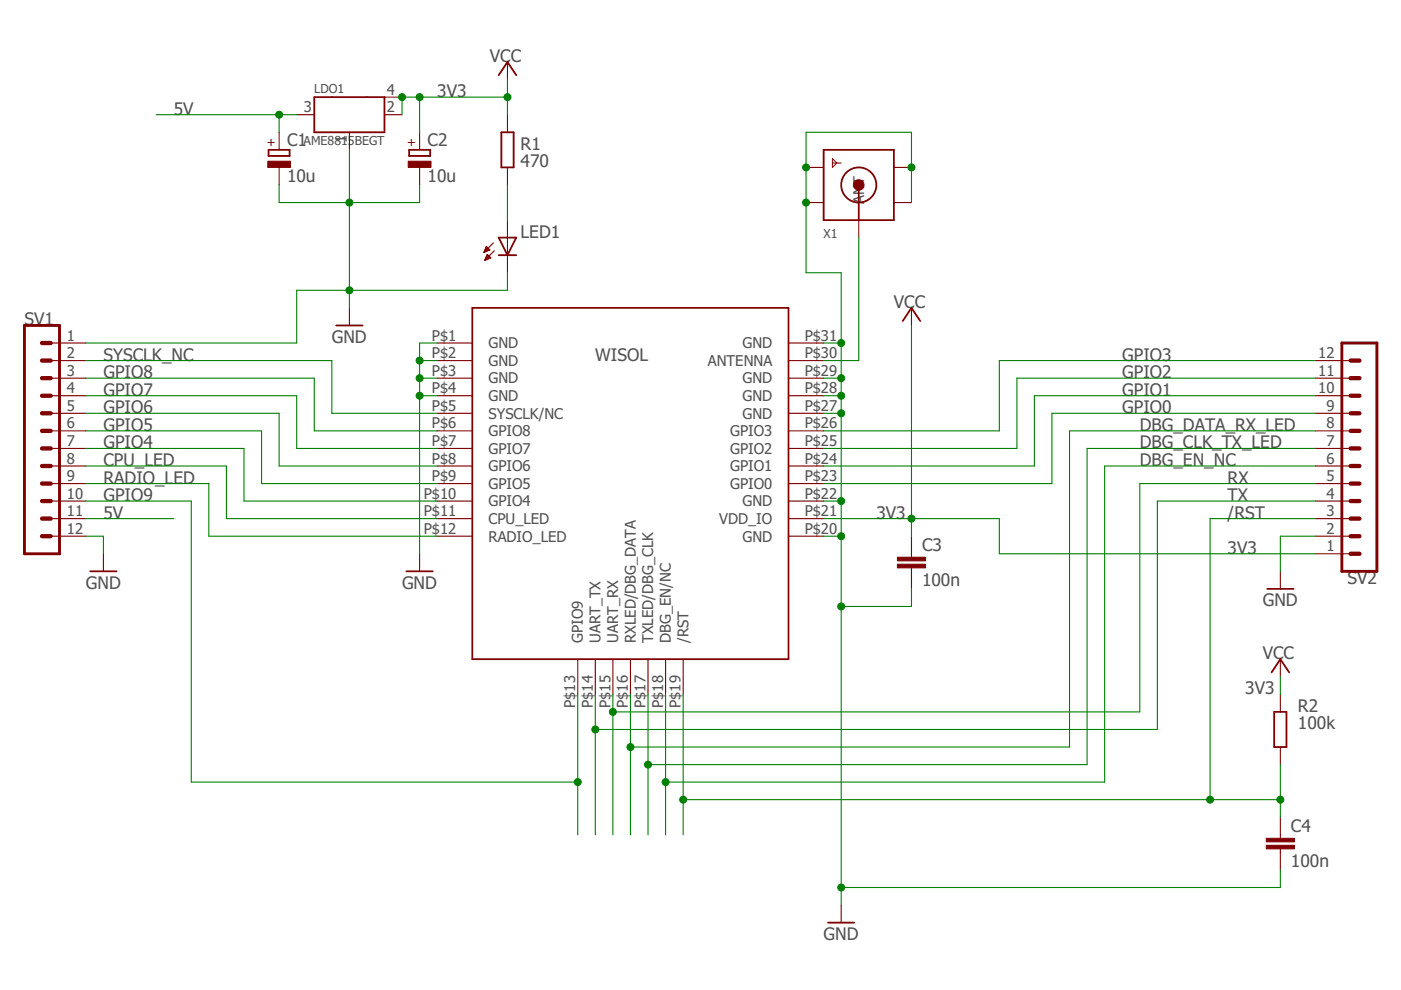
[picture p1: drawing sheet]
<svg xmlns="http://www.w3.org/2000/svg" width="297mm" height="210mm" viewBox="0 0 297 210" stroke-linecap="round" stroke-linejoin="round" font-family="sans-serif">
<g fill="none" stroke="#800000" stroke-width=".38">
<path d="M105.7 15.9l1.9-2.8 1.9 2.8M56.9 31.8h4.5v1.3h-4.5zM66.6 20.6h14.9v7.4h-14.9zM86.7 31.8h4.5v1.3h-4.5zM106.3 28h2.6v7.5h-2.6zM174.6 31.8h14.9v14.9h-14.9zM182.1 39.2v7.5M105.7 50.4h3.8l-1.9 3.7zM105.7 54.1h3.8M71.3 69h5.6M100.1 65.3h67.1v74.5h-67.1zM191.4 68.1l1.9-2.8 1.8 2.8"/>
<path d="M19.1 121.1h5.6M86.2 121.1h5.6M268.7 124.9h5.6M269.6 142.6l1.9-2.8 1.8 2.8M270.2 150.9h2.6v7.5h-2.6zM175.6 195.6h5.5"/>
<circle cx="182.1" cy="39.2" r="3.7"/>
</g>
<g fill="none" stroke="#800000" stroke-width=".23">
<path d="M107.6 13.1v3.8M59.2 28v3.8M59.2 35.5v3.7M62.9 24.3h3.7M74.1 28v3.8M81.5 24.3h3.7M81.5 20.6h3.7M89 28v3.8M89 35.5v3.7M107.6 24.3v3.7M107.6 35.5v3.7M170.9 35.5h3.7"/>
<path d="M189.5 35.5h3.8M102.6 53.5h.1M102.7 53.3h.4M102.7 53.1h.9M102.7 55.2h.1M102.8 52.9h1M102.8 55h.4M102.9 52.7h.7M102.9 54.8h.8M103 52.5h.4M103 54.7h1M103.1 52.3h.1"/>
<path d="M103.1 54.5h.7M103.1 52.2l.8 .8-1.3 .6zM103.2 54.3h.5M103.3 54.1h.2M104.1 54.7l-.8-.8-.6 1.3M104.1 54.7l-1.4 .5M104.6 51.5l-2 2.1M104.8 53.2l-2.1 2M107.6 46.7v11.1M170.9 42.9h3.7M182.1 46.7v3.7M189.5 42.9h3.8"/>
<path d="M10.8 72.7h7.4M10.8 76.5h7.4M74.1 65.3v3.7M92.7 72.7h7.4M92.7 76.5h7.4M167.2 72.7h7.4M167.2 76.5h7.4M193.3 65.3v3.7M278.9 76.5h7.5M10.8 80.2h7.4M10.8 83.9h7.4M10.8 87.6h7.4"/>
<path d="M10.8 91.4h7.4M10.8 95.1h7.4M10.8 98.8h7.4M92.7 80.2h7.4M92.7 83.9h7.4M92.7 87.6h7.4M92.7 91.4h7.4M92.7 95.1h7.4M92.7 98.8h7.4M167.2 80.2h7.4M167.2 83.9h7.4M167.2 87.6h7.4"/>
<path d="M167.2 91.4h7.4M167.2 95.1h7.4M167.2 98.8h7.4M278.9 80.2h7.5M278.9 83.9h7.5M278.9 87.6h7.5M278.9 91.4h7.5M278.9 95.1h7.5M278.9 98.8h7.5M10.8 102.5h7.4M10.8 106.2h7.4M10.8 110h7.4"/>
<path d="M10.8 113.7h7.4M21.9 117.4v3.7M89 117.4v3.7M92.7 102.5h7.4M92.7 106.2h7.4M92.7 110h7.4M92.7 113.7h7.4M167.2 102.5h7.4M167.2 106.2h7.4M167.2 110h7.4M167.2 113.7h7.4M193.3 113.7v4.5"/>
<path d="M278.9 102.5h7.5M278.9 106.2h7.5M278.9 110h7.5M278.9 113.7h7.5M278.9 117.4h7.5M122.5 139.8v7.4M126.2 139.8v7.4M129.9 139.8v7.4M133.7 139.8v7.4M137.4 139.8v7.4M141.1 139.8v7.4M144.8 139.8v7.4"/>
<path d="M193.3 120.4v4.5M271.5 121.1v3.8M271.5 139.8v3.7M271.5 147.2v3.7M271.5 158.4v3.7M271.5 173.3v4.4M271.5 180v4.4M178.4 191.9v3.7"/>
</g>
<circle cx="182.1" cy="39.2" r="1.12" fill="#800000" stroke="#800000" stroke-width=".21"/>
<path d="M176.5 33.6l.9 1-.9 .9zM176.5 34.6h1.9" fill="none" stroke="#800000" stroke-width=".21"/>
<path d="M5.2 69h7.4v48.4h-7.4zM284.5 72.7h7.4v48.4h-7.4z" fill="none" stroke="#800000" stroke-width=".61"/>
<g fill="none" stroke="#800000" stroke-width=".91">
<path d="M8.9 76.5h1.9M8.9 72.7h1.9M286.4 76.5h1.8M8.9 80.2h1.9M8.9 87.6h1.9M8.9 83.9h1.9M8.9 98.8h1.9M8.9 95.1h1.9M8.9 91.4h1.9M286.4 80.2h1.8M286.4 87.6h1.8M286.4 83.9h1.8"/>
<path d="M286.4 98.8h1.8M286.4 95.1h1.8M286.4 91.4h1.8M8.9 106.2h1.9M8.9 102.5h1.9M8.9 113.7h1.9M8.9 110h1.9M286.4 106.2h1.8M286.4 102.5h1.8M286.4 113.7h1.8M286.4 110h1.8M286.4 117.4h1.8"/>
</g>
<g fill="#800000" stroke="#800000" stroke-width=".21">
<path d="M56.8 34.2h4.8v1.3h-4.8z"/>
<path d="M86.6 34.2h4.8v1.3h-4.8z"/>
<path d="M190.3 119.6h5.9v.8h-5.9z"/>
<path d="M190.3 118.2h5.9v.7h-5.9z"/>
<path d="M268.5 179.2h5.9v.8h-5.9z"/>
<path d="M268.5 177.7h5.9v.8h-5.9z"/>
</g>
<g fill="none" stroke="#008000" stroke-width=".23">
<path d="M107.6 16.9v7.4M33.1 24.3h29.8M59.2 39.2v3.7h29.8v-3.7M59.2 24.3v3.7M74.1 31.8v33.5M89 20.6v7.4M107.6 39.2v7.5M107.6 20.6h-22.4v3.7M107.6 57.8v3.8h-44.7v11.1h-44.7M182.1 50.4v26.1h-7.5M193.3 42.9v-14.9h-22.4v29.8h7.5v134.1M18.2 76.5h52.2v11.1h22.3"/>
<path d="M89 76.5h3.7M92.7 72.7h-3.7v44.7M174.6 72.7h3.8M193.3 69v44.7M278.9 76.5h-67v14.9h-37.3M18.2 80.2h48.4v11.2h26.1M18.2 83.9h44.7v11.2h29.8M18.2 87.6h41v11.2h33.5M18.2 95.1h33.5v11.1h41M18.2 91.4h37.3v11.1h37.2M18.2 98.8h29.8v11.2h44.7M89 80.2h3.7"/>
<path d="M89 83.9h3.7M174.6 80.2h3.8M174.6 83.9h3.8M174.6 87.6h3.8M278.9 80.2h-63.3v14.9h-41M278.9 83.9h-59.6v14.9h-44.7M278.9 87.6h-55.9v14.9h-48.4M278.9 91.4h-52.1v67h-93.1M278.9 95.1h-48.4v67h-93.1M278.9 98.8h-44.7v67h-93.1M18.2 106.2h22.4v59.6h81.9M18.2 113.7h3.7v3.7"/>
<path d="M18.2 102.5h26.1v11.2h48.4M18.2 110h18.6M174.6 106.2h3.8M174.6 113.7h3.8M174.6 110h37.3v7.4h67M278.9 106.2h-33.5v48.5h-119.2M278.9 113.7h-7.4v7.4M278.9 102.5h-37.2v48.4h-111.8M278.9 110h-22.3v59.5M193.3 124.9v3.7h-14.9M122.5 147.2v29.8M126.2 147.2v29.8"/>
<path d="M129.9 147.2v29.8M133.7 147.2v29.8M137.4 147.2v29.8M141.1 147.2v29.8M144.8 147.2v29.8M271.5 143.5v3.7M144.8 169.5h126.7M271.5 162.1v11.2M271.5 184.4v3.8h-93.1"/>
</g>
<g fill="#008000" stroke="#008000" stroke-width=".21">
<circle cx="89" cy="76.5" r=".74"/>
<circle cx="89" cy="80.2" r=".74"/>
<circle cx="89" cy="83.9" r=".74"/>
<circle cx="178.4" cy="80.2" r=".74"/>
<circle cx="178.4" cy="83.9" r=".74"/>
<circle cx="178.4" cy="87.6" r=".74"/>
<circle cx="178.4" cy="106.2" r=".74"/>
<circle cx="178.4" cy="113.7" r=".74"/>
<circle cx="178.4" cy="128.6" r=".74"/>
<circle cx="193.3" cy="35.5" r=".74"/>
<circle cx="170.9" cy="35.5" r=".74"/>
<circle cx="170.9" cy="42.9" r=".74"/>
<circle cx="178.4" cy="72.7" r=".74"/>
<circle cx="178.4" cy="188.2" r=".74"/>
<circle cx="74.1" cy="61.6" r=".74"/>
<circle cx="74.1" cy="42.9" r=".74"/>
<circle cx="122.5" cy="165.8" r=".74"/>
<circle cx="126.2" cy="154.7" r=".74"/>
<circle cx="129.9" cy="150.9" r=".74"/>
<circle cx="133.7" cy="158.4" r=".74"/>
<circle cx="137.4" cy="162.1" r=".74"/>
<circle cx="141.1" cy="165.8" r=".74"/>
<circle cx="271.5" cy="169.5" r=".74"/>
<circle cx="144.8" cy="169.5" r=".74"/>
<circle cx="256.6" cy="169.5" r=".74"/>
<circle cx="85.2" cy="20.6" r=".74"/>
<circle cx="89" cy="20.6" r=".74"/>
<circle cx="107.6" cy="20.6" r=".74"/>
<circle cx="193.3" cy="110" r=".74"/>
<circle cx="59.2" cy="24.3" r=".74"/>
</g>
<g font-size="3.7" fill="#505050">
<text x="103.9" y="13.1">VC</text>
<text x="108.3" y="13.1">C</text>
<text x="92.7" y="20.6">3V3</text>
<text x="36.8" y="24.3">5V</text>
<text x="60.9" y="31.1">C1</text>
<text x="90.6" y="31.1">C2</text>
<text x="110.4" y="35.5">470</text>
<text x="110.4" y="31.8">R1</text>
<text x="60.9" y="38.5">10u</text>
<text x="90.6" y="38.5">10u</text>
<text x="110.4" y="50.4">LED1</text>
<text x="189.5" y="65.3">VC</text>
<text x="193.9" y="65.3">C</text>
<text x="5.2" y="69">SV1</text>
<text x="21.9" y="76.5">SYSCLK_NC</text>
<text x="70.4" y="72.7">GND</text>
<text x="126.2" y="76.5">WISOL</text>
<text x="237.9" y="76.5">GPIO3</text>
<text x="21.9" y="83.9">GPIO7</text>
<text x="21.9" y="80.2">GPIO8</text>
<text x="237.9" y="80.2">GPIO2</text>
<text x="237.9" y="83.9">GPIO1</text>
<text x="21.9" y="87.6">GPIO6</text>
<text x="237.9" y="87.6">GPIO0</text>
<text x="21.9" y="95.1">GPIO4</text>
<text x="21.9" y="91.4">GPIO5</text>
<text x="241.7" y="91.4">DBG_DATA_RX_LED</text>
<text x="241.7" y="95.1">DBG_CLK_TX_LED</text>
<text x="21.9" y="98.8">CPU_LED</text>
<text x="241.7" y="98.8">DBG_EN_NC</text>
<text x="21.9" y="102.5">RADIO_LED</text>
<text x="21.9" y="106.2">GPIO9</text>
<text x="260.3" y="106.2">TX</text>
<text x="260.3" y="102.5">RX</text>
<text x="21.9" y="110">5V</text>
<text x="185.8" y="110">3V3</text>
<text x="260.3" y="110">/RST</text>
<text x="195.5" y="116.9">C3</text>
<text x="260.3" y="117.4">3V3</text>
<text x="18.2" y="124.9">GND</text>
<text x="85.2" y="124.9">GND</text>
<text x="195.5" y="124.3">100n</text>
<text x="285.7" y="123.7">SV2</text>
<text x="267.7" y="128.6">GND</text>
<text x="267.7" y="139.8">VCC</text>
<text x="264" y="147.2">3V3</text>
<text x="275.2" y="154.7">100k</text>
<text x="275.2" y="151">R2</text>
<text x="273.7" y="176.4">C4</text>
<text x="273.7" y="183.9">100n</text>
<text x="174.6" y="199.3">GND</text>
</g>
<g font-size="3.2" fill="#505050">
<text x="64.4" y="23.8">3</text>
<text x="82" y="23.8">2</text>
<text x="82" y="20.1">4</text>
<text x="73.6" y="30.3" transform="rotate(-90 73.6 30.3)">1</text>
<text x="183.2" y="43.2" transform="rotate(-90 183.2 43.2)">ANT</text>
<text x="14.2" y="72.2">1</text>
<text x="14.2" y="75.9">2</text>
<text x="91.6" y="72.2">P$1</text>
<text x="91.6" y="75.9">P$2</text>
<text x="103.6" y="73.8">GND</text>
<text x="103.6" y="77.6">GND</text>
<text x="150.1" y="77.6">ANTENNA</text>
<text x="157.4" y="73.9">GND</text>
<text x="170.6" y="75.9">P$30</text>
<text x="170.6" y="72.2">P$31</text>
<text x="279.5" y="75.9">12</text>
<text x="14.2" y="79.7">3</text>
<text x="14.2" y="83.4">4</text>
<text x="91.6" y="79.7">P$3</text>
<text x="91.6" y="83.4">P$4</text>
<text x="103.6" y="81.3">GND</text>
<text x="157.4" y="81.3">GND</text>
<text x="170.6" y="83.4">P$28</text>
<text x="170.6" y="79.7">P$29</text>
<text x="279.5" y="83.4">10</text>
<text x="279.5" y="79.7">11</text>
<text x="14.2" y="87.1">5</text>
<text x="91.6" y="87.1">P$5</text>
<text x="103.6" y="85">GND</text>
<text x="103.6" y="88.7">SYSCLK/NC</text>
<text x="157.4" y="88.8">GND</text>
<text x="157.4" y="85">GND</text>
<text x="170.6" y="87.1">P$27</text>
<text x="281.2" y="87.1">9</text>
<text x="14.2" y="90.8">6</text>
<text x="14.2" y="94.6">7</text>
<text x="91.6" y="90.8">P$6</text>
<text x="91.6" y="94.6">P$7</text>
<text x="103.6" y="92.5">GPIO8</text>
<text x="154.8" y="92.5">GPIO3</text>
<text x="170.6" y="94.6">P$25</text>
<text x="170.6" y="90.8">P$26</text>
<text x="281.2" y="94.6">7</text>
<text x="281.2" y="90.8">8</text>
<text x="14.2" y="98.3">8</text>
<text x="91.6" y="98.3">P$8</text>
<text x="103.6" y="96.2">GPIO7</text>
<text x="103.6" y="99.9">GPIO6</text>
<text x="154.8" y="99.9">GPIO1</text>
<text x="154.8" y="96.2">GPIO2</text>
<text x="170.6" y="98.3">P$24</text>
<text x="281.2" y="98.3">6</text>
<text x="14.2" y="102">9</text>
<text x="14.2" y="105.7">10</text>
<text x="89.8" y="105.7">P$10</text>
<text x="91.6" y="102">P$9</text>
<text x="103.6" y="103.6">GPIO5</text>
<text x="103.6" y="107.4">GPIO4</text>
<text x="154.8" y="103.6">GPIO0</text>
<text x="157.4" y="107.4">GND</text>
<text x="170.6" y="105.7">P$22</text>
<text x="170.6" y="102">P$23</text>
<text x="281.2" y="105.7">4</text>
<text x="281.2" y="102">5</text>
<text x="14.2" y="109.4">11</text>
<text x="14.2" y="113.2">12</text>
<text x="89.8" y="109.4">P$11</text>
<text x="89.8" y="113.2">P$12</text>
<text x="103.6" y="111.1">CPU_LED</text>
<text x="152.5" y="111.1">VDD_IO</text>
<text x="170.6" y="113.2">P$20</text>
<text x="170.6" y="109.4">P$21</text>
<text x="281.2" y="113.2">2</text>
<text x="281.2" y="109.4">3</text>
<text x="103.6" y="114.8">RADIO_LED</text>
<text x="157.4" y="114.8">GND</text>
<text x="281.2" y="116.9">1</text>
<text x="123.6" y="136.3" transform="rotate(-90 123.6 136.3)">GPIO9</text>
<text x="127.3" y="136.3" transform="rotate(-90 127.3 136.3)">UART_TX</text>
<text x="131.1" y="136.3" transform="rotate(-90 131.1 136.3)">UART_RX</text>
<text x="134.8" y="136.3" transform="rotate(-90 134.8 136.3)">RXLED/DBG_DATA</text>
<text x="138.5" y="136.3" transform="rotate(-90 138.5 136.3)">TXLED/DBG_CLK</text>
<text x="142.2" y="136.3" transform="rotate(-90 142.2 136.3)">DBG_EN/NC</text>
<text x="146" y="136.3" transform="rotate(-90 146 136.3)">/RST</text>
<text x="122" y="150.1" transform="rotate(-90 122 150.1)">P$13</text>
<text x="125.7" y="150.1" transform="rotate(-90 125.7 150.1)">P$14</text>
<text x="129.4" y="150.1" transform="rotate(-90 129.4 150.1)">P$15</text>
<text x="133.1" y="150.1" transform="rotate(-90 133.1 150.1)">P$16</text>
<text x="136.9" y="150.1" transform="rotate(-90 136.9 150.1)">P$17</text>
<text x="140.6" y="150.1" transform="rotate(-90 140.6 150.1)">P$18</text>
<text x="144.3" y="150.1" transform="rotate(-90 144.3 150.1)">P$19</text>
</g>
<g font-size="2.6" fill="#505050">
<text x="66.6" y="19.7">LDO1</text>
<text x="64.4" y="30.8">AME8815BEGT</text>
<text x="174.6" y="50.4">X1</text>
</g>
<g font-size="2.6" fill="#800000">
<text x="58.3" y="31.2" transform="rotate(-90 58.3 31.2)">+</text>
<text x="88.1" y="31.2" transform="rotate(-90 88.1 31.2)">+</text>
</g>
</svg>
